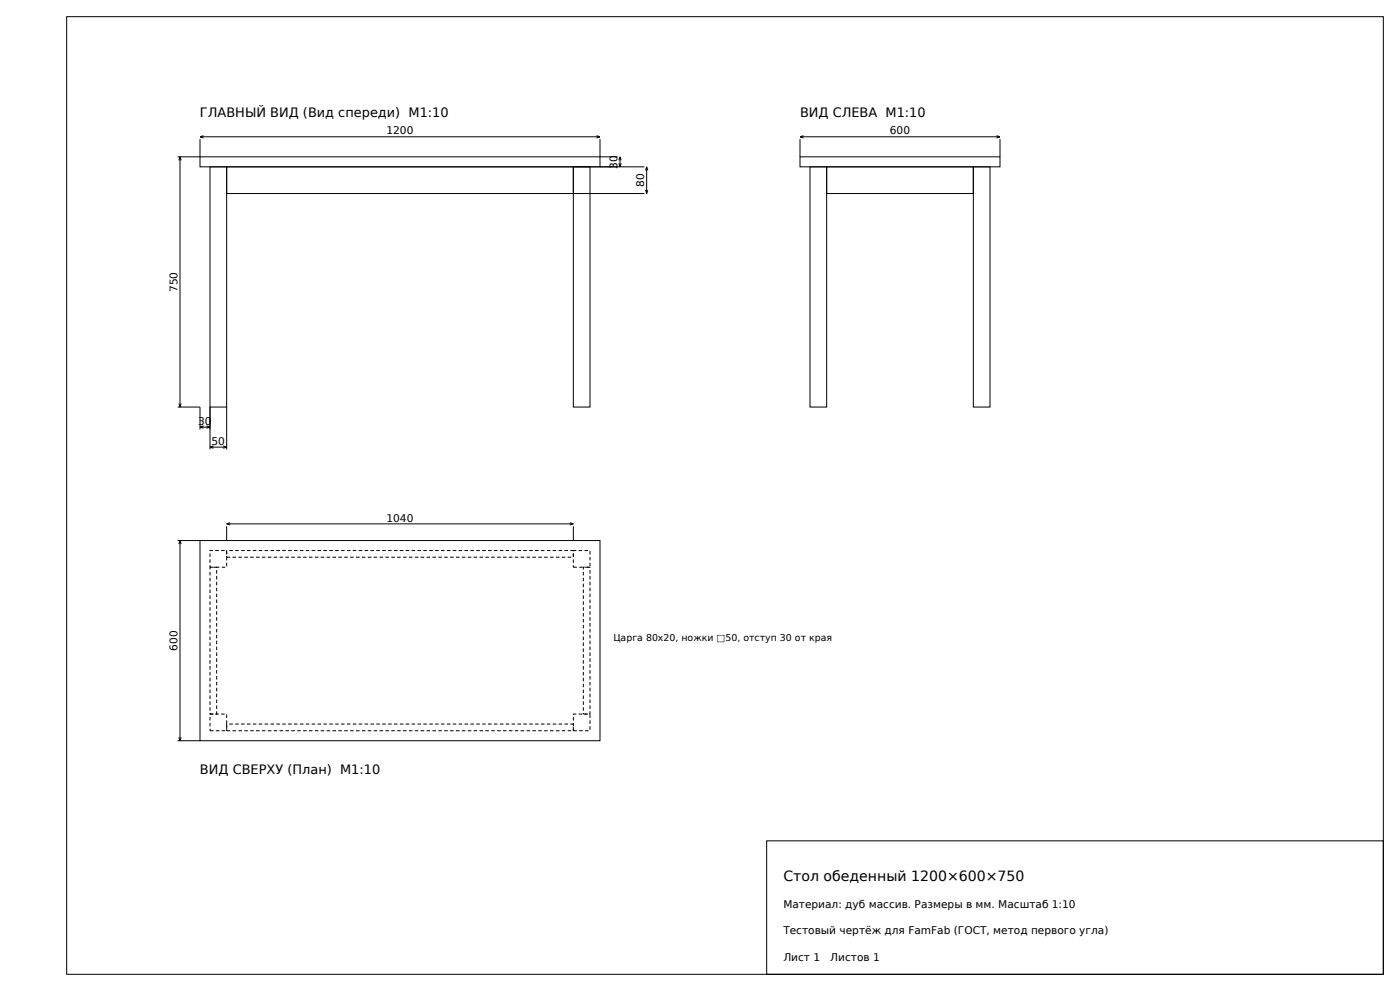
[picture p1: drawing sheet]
<svg xmlns="http://www.w3.org/2000/svg" width="420mm" height="297mm" viewBox="0 0 420 297" stroke-linecap="round" stroke-linejoin="round" font-family="sans-serif">
<g fill="none" stroke="#000" stroke-width=".3">
<path d="M20 5h395v287h-395zM54 47v75M54 47l.4 1.1M54 47l-.4 1.1M60 47h120v3h-120zM60 41.7v5.3h-6.7M60 41h120M60 41l1.1 .4M61.1 40.6l-1.1 .4M63 50h5v72h-5zM68 50h104v8h-104zM172 50h5v72h-5z"/>
<path d="M172 50h21.3M172 58h21.3M178.9 40.6l1.1 .4M180 41.7v5.3h5.3M180 41l-1.1 .4M185.6 48.9l.4 1.1M186 47v3M186 47l.4 1.1M186 47l-.4 1.1M186.4 48.9l-.4 1.1M193.6 56.9l.4 1.1M194 50v8"/>
<path d="M194 50l.4 1.1M194 50l-.4 1.1M194.4 56.9l-.4 1.1M240 47h60v3h-60zM240 41h60M240 41.7v5.3M240 41l1.1 .4M241.1 40.6l-1.1 .4M243 50h5v72h-5zM248 50h44v8h-44zM292 50h5v72h-5zM298.9 40.6l1.1 .4"/>
<path d="M300 41.7v5.3M300 41l-1.1 .4M53.3 122h6.7v6.7M53.6 120.9l.4 1.1M54.4 120.9l-.4 1.1M60 128h3M60 128l1.1 .4M61.1 127.6l-1.1 .4M61.9 127.6l1.1 .4M63 122v12.7M63 128l-1.1 .4M63 134h5"/>
<path d="M63 134l1.1 .4M64.1 133.6l-1.1 .4M66.9 133.6l1.1 .4M68 122v12.7M68 134l-1.1 .4M68 157.7v4.3M68 157h104M68 157l1.1 .4M69.1 156.6l-1.1 .4M170.9 156.6l1.1 .4M172 157.7v4.3M172 157l-1.1 .4"/>
<path d="M53.3 162h6.7M54 162v60M54 162l.4 1.1M54 162l-.4 1.1M60 162h120v60h-120zM53.3 222h6.7M53.6 220.9l.4 1.1M54.4 220.9l-.4 1.1M230 252h185v40h-185z"/>
</g>
<path d="M63 165h5v5h-5zM63 170h2v44h-2zM68 165h104v2h-104zM172 165h5v5h-5zM175 170h2v44h-2zM63 214h5v5h-5zM68 217h104v2h-104zM172 214h5v5h-5z" fill="none" stroke="#000" stroke-width=".3" stroke-dasharray="1.1 .7" stroke-linecap="butt"/>
<text font-size="4.2" x="235" y="264">Стол обеденный 1200×600×750</text>
<g font-size="3.9">
<text x="60" y="35">ГЛАВНЫЙ ВИД (Вид спереди) М1:10</text>
<text x="240" y="35">ВИД СЛЕВА М1:10</text>
<text x="60" y="232">ВИД СВЕРХУ (План) М1:10</text>
</g>
<g font-size="3.2">
<text x="116" y="40.3">1200</text>
<text x="267" y="40.3">600</text>
<text x="185.3" y="50.5" transform="rotate(-90 185.3 50.5)">30</text>
<text x="193.3" y="56" transform="rotate(-90 193.3 56)">80</text>
<text x="53.3" y="87.5" transform="rotate(-90 53.3 87.5)">750</text>
<text x="59.5" y="127.3">30</text>
<text x="63.5" y="133.3">50</text>
<text x="116" y="156.3">1040</text>
<text x="53.3" y="195" transform="rotate(-90 53.3 195)">600</text>
<text x="235" y="272">Материал: дуб массив. Размеры в мм. Масштаб 1:10</text>
<text x="235" y="280">Тестовый чертёж для FamFab (ГОСТ, метод первого угла)</text>
<text x="235" y="288">Лист 1</text>
<text x="249.1" y="288">Листов 1</text>
</g>
<text font-size="2.8" x="184" y="192">Царга 80x20, ножки □50, отступ 30 от края</text>
</svg>
